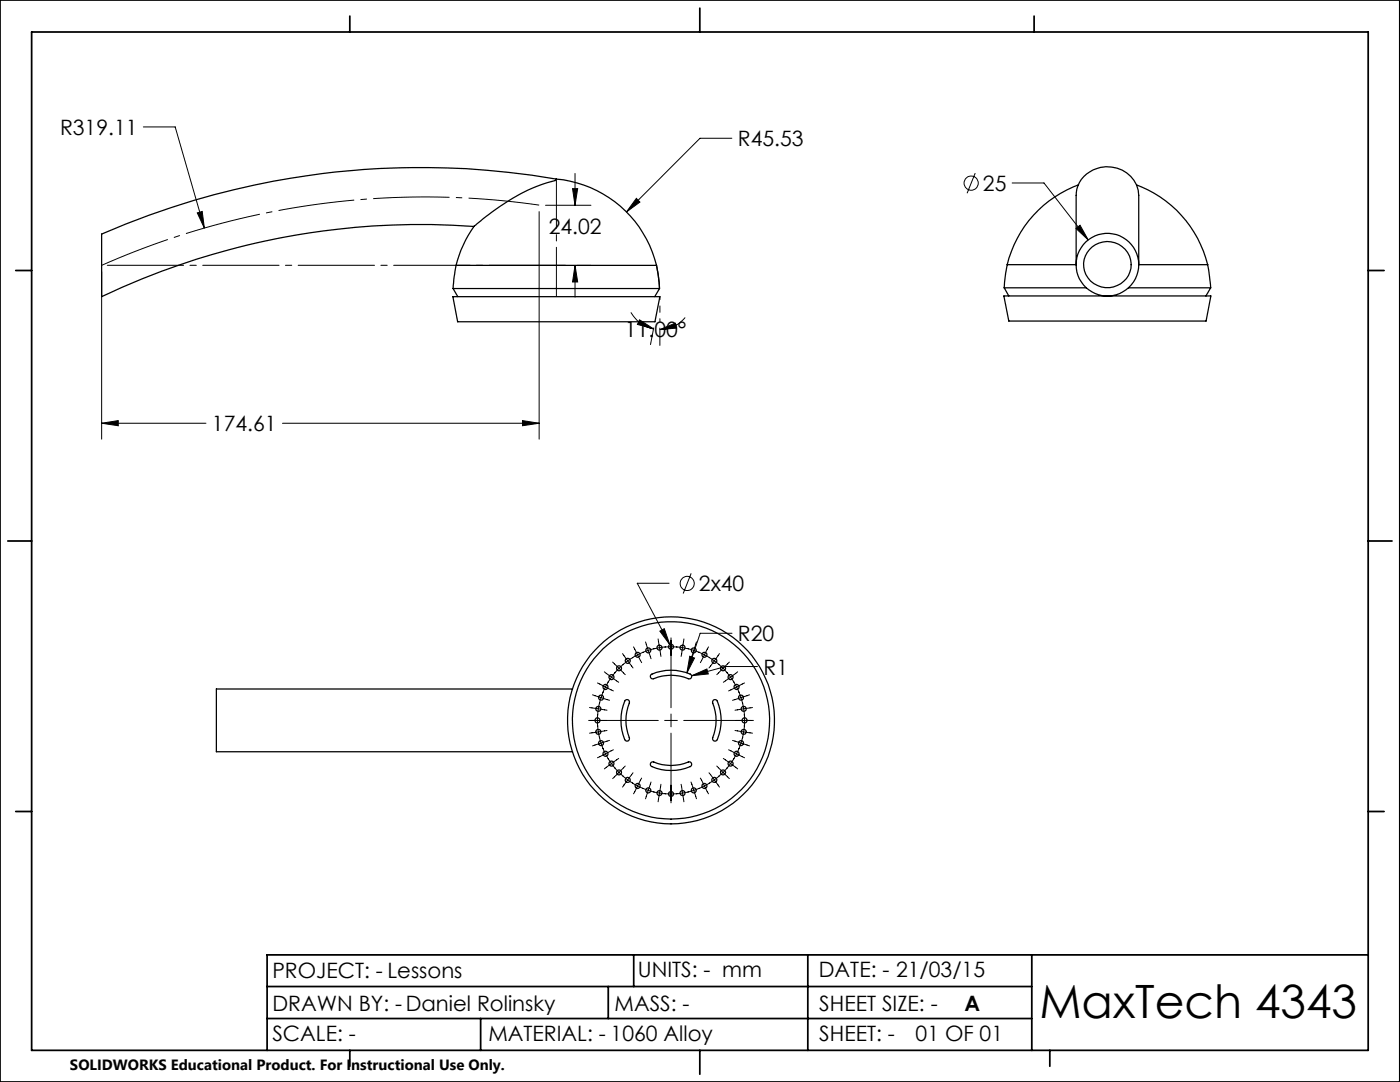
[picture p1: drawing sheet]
<svg xmlns="http://www.w3.org/2000/svg" width="279mm" height="216mm" viewBox="0 0 279 216" stroke-linecap="round" stroke-linejoin="round" font-family="sans-serif">
<g fill="none" stroke="#000" stroke-width=".2">
<path d="M28.6 25.3h6.4l5.8 20.2M114.3 37.6h1l-.5 3.4zM114.8 34.6v6.4M127 39.6l.7 .7-2.7 2zM146 27.6h-6.3l-14.7 14.7M194.6 34.5l-1.6 4.1M202 36.5h6.4l8.8 11.4M20.3 54.2v33.4M39.4 42.5l1-.3 .4 3.3zM107.6 42.2v45.4M108.9 41h9M114.8 53l.5 3.3h-1z"/>
<path d="M114.8 53v6.3M115.2 53h2.7M214.7 45.6l.8-.7 1.7 3zM125.9 62.3l.2 .4a6.4 6.4 0 0 0 4.3 2.9M127.6 63.8l2.8 1.8-3.2-.9zM130.5 65.4l-.7 3.4M131.7 65.8l3.1-1.3 .2 1zM131.7 65.5v3.4M136.7 63.4a6.4 6.4 0 0 1-5 2.4M20.3 84.5l3.3-.6v1zM20.3 84.5h20.8M56.4 84.5h51.2"/>
<path d="M104.3 83.9l3.3 .6-3.3 .4zM133.5 116.4h-6.3l6.5 12.2M137.9 114.4l-1.6 4M118.3 138.6l3.3 1.1M119.2 136.3l1.6 .8M120.4 138l-.8 2.4M120.6 134.1l2.9 2M120.8 137.1l-.5 1.1M120.8 137.1l1.6 .8M121.5 136l-.7 1.1M122.3 132.1l1.2 1.3M122.8 134.1l-1.5 2.1"/>
<path d="M123.5 133.4l-.8 .9M123.5 133.4l1.3 1.2M124.2 130.4l1.1 1.5M124.5 132.5l-1 .9M125.3 131.9l-1 .7M125.3 131.9l1 1.4M126.3 131.2l-1 .7M126.4 129.1l1.7 3.1M128.4 130.1l-2.2 1.2M128.8 128.1l.6 1.7M129.4 129.8l-1.2 .4M129.4 129.8l.5 1.6"/>
<path d="M130.6 129.4l-1.2 .4M131.3 127.5l.3 1.7M131.6 129.2l-1.2 .3M131.6 129.2l.3 1.8M131.7 125.9l.9-.5 1.1 3.2zM132.6 129.1h2.6M132.9 129.1l-1.3 .1M133.9 127.3v13.9M134.9 129.1l1.3 .1M136.2 129.2l1.2 .3M136.2 129.2l-.3 1.8M136.5 127.5l-.3 1.7"/>
<path d="M137.2 129.4l1.3 .4M137.7 131l.9 .3-1.5 3zM138 134.8l3.1-1.3 .3 1zM138.5 129.8l1.1 .4M138.5 129.8l-.6 1.6M139 128.1l-.5 1.7M139.4 130.1l2.3 1.2M141.4 129.1l-1.6 3.1M141.5 131.2l2 1.4M143.4 132.5l.9 .9M143.6 130.4l-2.1 2.9M144.3 133.4l.9 .9"/>
<path d="M144.3 133.4l-1.2 1.2M145 134.1l1.5 2.1M145.6 132.1l-1.3 1.3M146.1 126.4h-6.4l-2.6 7.9M146.4 136l.6 1.1M147 137.1l.5 1.1M147 137.1l-1.6 .8M147.2 134.1l-2.8 2M147.4 138l.8 2.4M148.6 136.3l-1.6 .8M149.6 138.6l-3.4 1.1M151.2 133h-6.4l-6.8 1.8"/>
<path d="M117.5 143.8h13.9M117.7 141.2l1.7 .2M119.3 142.5v2.5M119.3 144.8l.1 1.3M119.4 141.4l-.1 1.3M119.4 146.1l.3 1.2M119.4 141.4l1.7 .3M119.4 146.1l-1.7 .2M119.6 147l.8 2.5M119.7 140.2l-.3 1.2M120.3 149.3l.5 1.1M120.8 150.4l.7 1.1"/>
<path d="M120.8 150.4l-1.6 .8M121.1 145.8l-1.7 .3M121.3 151.3l1.5 2.1M121.6 147.7l-3.3 1.1M122.4 149.6l-1.6 .8M122.7 153.2l.8 .9M123.5 151.3l-2.9 2.1M123.5 154.1l1 .9M123.5 154.1l-1.2 1.3M124.3 154.8l1 .8M124.8 152.9l-1.3 1.2M125.3 155.6l1 .7"/>
<path d="M125.3 155.6l-1.1 1.5M126.2 156.2l1 .6M126.3 154.2l-1 1.4M127.2 156.8l1.2 .5M127.2 156.8l-.8 1.6M128.1 155.3l-.9 1.5M128.2 157.3l1.2 .4M129.4 157.7l1.2 .3M129.4 157.7l-.6 1.7M129.9 156l-.5 1.7M130.4 158l1.2 .3M131.6 158.3l1.3 .1"/>
<path d="M131.6 158.3l-.3 1.7M131.9 156.5l-.3 1.8M132.6 158.4h2.6M132.6 143.8h2.6M133.9 142.5v2.5M133.9 146.3v13.9M135.9 156.5l.3 1.8M136.2 158.3l-1.3 .1M136.2 158.3l.3 1.7M136.5 143.8h13.9M137.4 158l-1.2 .3M137.9 156l.6 1.7"/>
<path d="M138.5 157.7l-1.3 .3M138.5 157.7l.5 1.7M139.6 157.3l-1.1 .4M139.8 155.3l.8 1.5M140.6 156.8l-1.2 .5M140.6 156.8l.8 1.6M141.5 154.2l2.1 2.9M141.7 156.2l-1.1 .6M143.1 152.9l1.2 1.2M143.5 154.8l-2 1.5M144.3 154.1l-.9 .9M144.3 154.1l1.3 1.3"/>
<path d="M144.4 151.3l2.8 2.1M145.2 153.2l-.9 .9M145.4 149.6l1.6 .8M146.2 147.7l1.7 .6M146.5 151.3l-1.5 2.1M146.7 145.8l1.7 .3M147 150.4l-.6 1.1M147 150.4l1.6 .8M147.5 149.3l-.5 1.1M147.9 148.3l-.5 1.2M147.9 148.3l1.7 .5M148.2 140.2l.2 1.2"/>
<path d="M148.2 147l-.3 1.3M148.4 146.1l-.2 1.2M148.4 141.4l.2 1.3M148.4 146.1l1.8 .2M148.4 141.4l-1.7 .3M148.6 144.8l-.2 1.3M148.6 142.5v2.5M150.2 141.2l-1.8 .2"/>
<circle cx="193.8" cy="36.5" r="1.42"/>
<circle cx="137.2" cy="116.4" r="1.41"/>
</g>
<path d="M20.3 52.9a159.6 159.6 0 0 1 87.3-12" fill="none" stroke="#000" stroke-width=".2" stroke-dasharray="15.2 1.3 1.3 1.3" stroke-dashoffset="1.1" stroke-linecap="butt"/>
<g fill="none" stroke="#000" stroke-width=".25">
<path d="M111 35.7a22.7 22.7 0 0 1 20 17.3M111 35.7l-.1 .2a42.3 42.3 0 0 0-16.3 9.3 24 24 0 0 0-3.6 7.8M111 35.7a158.4 158.4 0 0 0-90.7 11.1v12.4a148.1 148.1 0 0 1 74.3-14M215.2 36.9a22.7 22.7 0 0 0-14.2 15.9M226.8 36.9a22.9 22.9 0 0 1 14.2 15.9M90.4 59.2h41.3l-1 5h-39.4zM90.4 57.6h41.2M90.4 57.6l1 1.6M91 53l-.6 4.6M91 53h40M131 53l.6 4.6M131.6 57.6l-.9 1.6"/>
<path d="M200.3 59.1h41.4l-1 5h-39.4zM200.4 57.4h16.4M200.4 57.4l.9 1.7M201 52.8l-.6 4.6M201 52.8h13.8M214.8 52.8v-12.4a6.1 6.1 0 0 1 7-7.1 6.1 6.1 0 0 1 5.5 7v12.5h13.7M217.4 49.8a4.7 4.7 0 0 1 7-.2 4.7 4.7 0 0 1-.7 7 4.7 4.7 0 0 1-6.2-.6 4.7 4.7 0 0 1-.1-6.2zM225.2 57.4h16.4M241 52.8l.6 4.6M241.6 57.4l-.9 1.7M114.3 137.5h-71.1v12.5h71.1M124.8 139.7l.2-.1a.5 .5 0 0 1 .5 .2 .5 .5 0 0 1 .1 .5 9.5 9.5 0 0 0 0 7.1v.2a.49 .49 0 0 1-.5 .3 .49 .49 0 0 1-.4-.3 10.1 10.1 0 0 1 .1-7.9z"/>
<path d="M129.9 134.6a9.5 9.5 0 0 1 8 0l.1 .5a.46 .46 0 0 1-.6 .3 9.1 9.1 0 0 0-7.1 .1l-.2-.1a.5 .5 0 0 1-.2-.8zM142.3 139.7l.2-.1a.51 .51 0 0 1 .7 .3 9.7 9.7 0 0 1-.1 7.8l-.2 .1a.5 .5 0 0 1-.6-.1 .5 .5 0 0 1-.1-.5 9.5 9.5 0 0 0 0-7.1zM129.9 152.2l.4-.2a9.3 9.3 0 0 0 7.2 0l.5 .3-.1 .6a9.1 9.1 0 0 1-8.1-.2z"/>
<circle cx="221" cy="52.8" r="6.2"/>
<circle cx="120" cy="139.2" r=".5"/>
<circle cx="120.8" cy="137.1" r=".5"/>
<circle cx="122" cy="135.1" r=".49"/>
<circle cx="123.5" cy="133.4" r=".5"/>
<circle cx="125.3" cy="131.9" r=".5"/>
<circle cx="127.3" cy="130.7" r=".5"/>
<circle cx="129.4" cy="129.8" r=".5"/>
<circle cx="131.6" cy="129.2" r=".5"/>
<circle cx="133.9" cy="129.1" r=".5"/>
<circle cx="136.2" cy="129.2" r=".51"/>
<circle cx="138.5" cy="129.8" r=".49"/>
<circle cx="140.6" cy="130.7" r=".49"/>
<circle cx="142.6" cy="131.9" r=".51"/>
<circle cx="144.3" cy="133.3" r=".5"/>
<circle cx="145.8" cy="135.1" r=".5"/>
<circle cx="147" cy="137.1" r=".51"/>
<circle cx="147.9" cy="139.2" r=".5"/>
<circle cx="119.2" cy="143.8" r=".5"/>
<circle cx="119.4" cy="141.4" r=".49"/>
<circle cx="119.4" cy="146" r=".5"/>
<circle cx="119.9" cy="148.3" r=".49"/>
<circle cx="120.8" cy="150.4" r=".5"/>
<circle cx="122" cy="152.4" r=".5"/>
<circle cx="123.5" cy="154.1" r=".5"/>
<circle cx="125.3" cy="155.6" r=".51"/>
<circle cx="127.3" cy="156.8" r=".49"/>
<circle cx="129.4" cy="157.7" r=".5"/>
<circle cx="131.6" cy="158.2" r=".51"/>
<circle cx="133.9" cy="143.7" r="20.7"/>
<circle cx="133.9" cy="143.8" r="19.7"/>
<circle cx="133.9" cy="158.4" r=".5"/>
<circle cx="136.2" cy="158.3" r=".5"/>
<circle cx="138.4" cy="157.7" r=".5"/>
<circle cx="140.6" cy="156.8" r=".49"/>
<circle cx="142.6" cy="155.6" r=".5"/>
<circle cx="144.3" cy="154.1" r=".5"/>
<circle cx="145.8" cy="152.4" r=".5"/>
<circle cx="147" cy="150.4" r=".51"/>
<circle cx="147.9" cy="148.3" r=".5"/>
<circle cx="148.4" cy="141.4" r=".5"/>
<circle cx="148.4" cy="146" r=".49"/>
<circle cx="148.6" cy="143.7" r=".5"/>
</g>
<path d="M20.3 52.9h93.6" fill="none" stroke="#000" stroke-width=".2" stroke-dasharray="15.2 1.3 1.3 1.3" stroke-dashoffset="-1.1"/>
<path d="M131.7 59.2v5" fill="none" stroke="#000" stroke-width=".2" stroke-dasharray="15.2 1.3 1.3 1.3" stroke-dashoffset="14.6"/>
<path d="M111 59.2v-23.5" fill="none" stroke="#000" stroke-width=".2" stroke-dasharray="15.2 1.3 1.3 1.3" stroke-dashoffset="5.4"/>
<g fill="none" stroke="#000" stroke-width=".35">
<path d="M0 0h279.4v215.9h-279.4zM6.3 6.4h266.7v203.2h-266.7zM69.8 3.2v3.2M139.7 1.6v4.8M206.4 3.2v3.2M3.1 54h3.2M273 54h3.2M1.6 107.9h4.7M273 107.9h4.8M3.1 161.9h3.2M273 161.9h3.2M53.3 196.9h152.6"/>
<path d="M121.4 196.9v6.3M126.5 190.5v6.4M161.2 190.5v19.1M205.9 190.5v19.1M273 190.5h-219.7v19.1M53.3 203.2h152.6M69.8 209.6v3.2M95.9 203.2v6.4M139.7 209.6v4.7M209.5 209.6v3.2"/>
</g>
<g fill="#000">
<path d="M39.4 42.5l1.4 3-.4-3.3zM104.3 83.9l3.3 .6-3.3 .4zM20.3 84.5l3.3-.6v1zM114.3 37.6h1l-.5 3.4zM114.8 53l.5 3.3h-1zM127.6 63.8l2.8 1.8-3.2-.9zM131.7 65.8l3.1-1.3 .2 1z"/>
<path d="M127 39.6l-2 2.7 2.7-2zM214.7 45.6l2.5 2.3-1.7-3zM131.7 125.9l2 2.7-1.1-3.2zM137.7 131l-.6 3.3 1.5-3zM138 134.8l3.4-.3-.3-1z"/>
</g>
<text font-size="9.2" x="207.4" y="203.1">MaxTech 4343</text>
<g font-size="4.2">
<text x="12" y="26.9">R319.11</text>
<text x="147.2" y="29.2">R45.53</text>
<text x="196.2" y="38.1">25</text>
<text x="109.5" y="46.7">24.02</text>
<text x="124.7" y="67.3">11.00°</text>
<text x="42.3" y="86">174.61</text>
<text x="139.5" y="118">2x40</text>
<text x="147.3" y="128">R20</text>
<text x="152.4" y="134.6">R1</text>
<text x="54.4" y="195.1">PROJECT: - Lessons</text>
<text x="127.3" y="195">UNITS: - mm</text>
<text x="163.4" y="195">DATE: - 21/03/15</text>
<text x="54.4" y="201.7">DRAWN BY: -Daniel Rolinsky</text>
<text x="122.6" y="201.7">MASS: -</text>
<text x="163.5" y="201.7">SHEET SIZE: -</text>
<text x="192.5" y="201.7">A</text>
<text x="54.4" y="207.7">SCALE: -</text>
<text x="97.5" y="207.7">MATERIAL: - 1060 Alloy</text>
<text x="163.5" y="207.7">SHEET: -</text>
<text x="182.7" y="207.7">01 OF 01</text>
</g>
<text font-size="3" x="14" y="213.5">SOLIDWORKS Educational Product. For Instructional Use Only.</text>
</svg>
